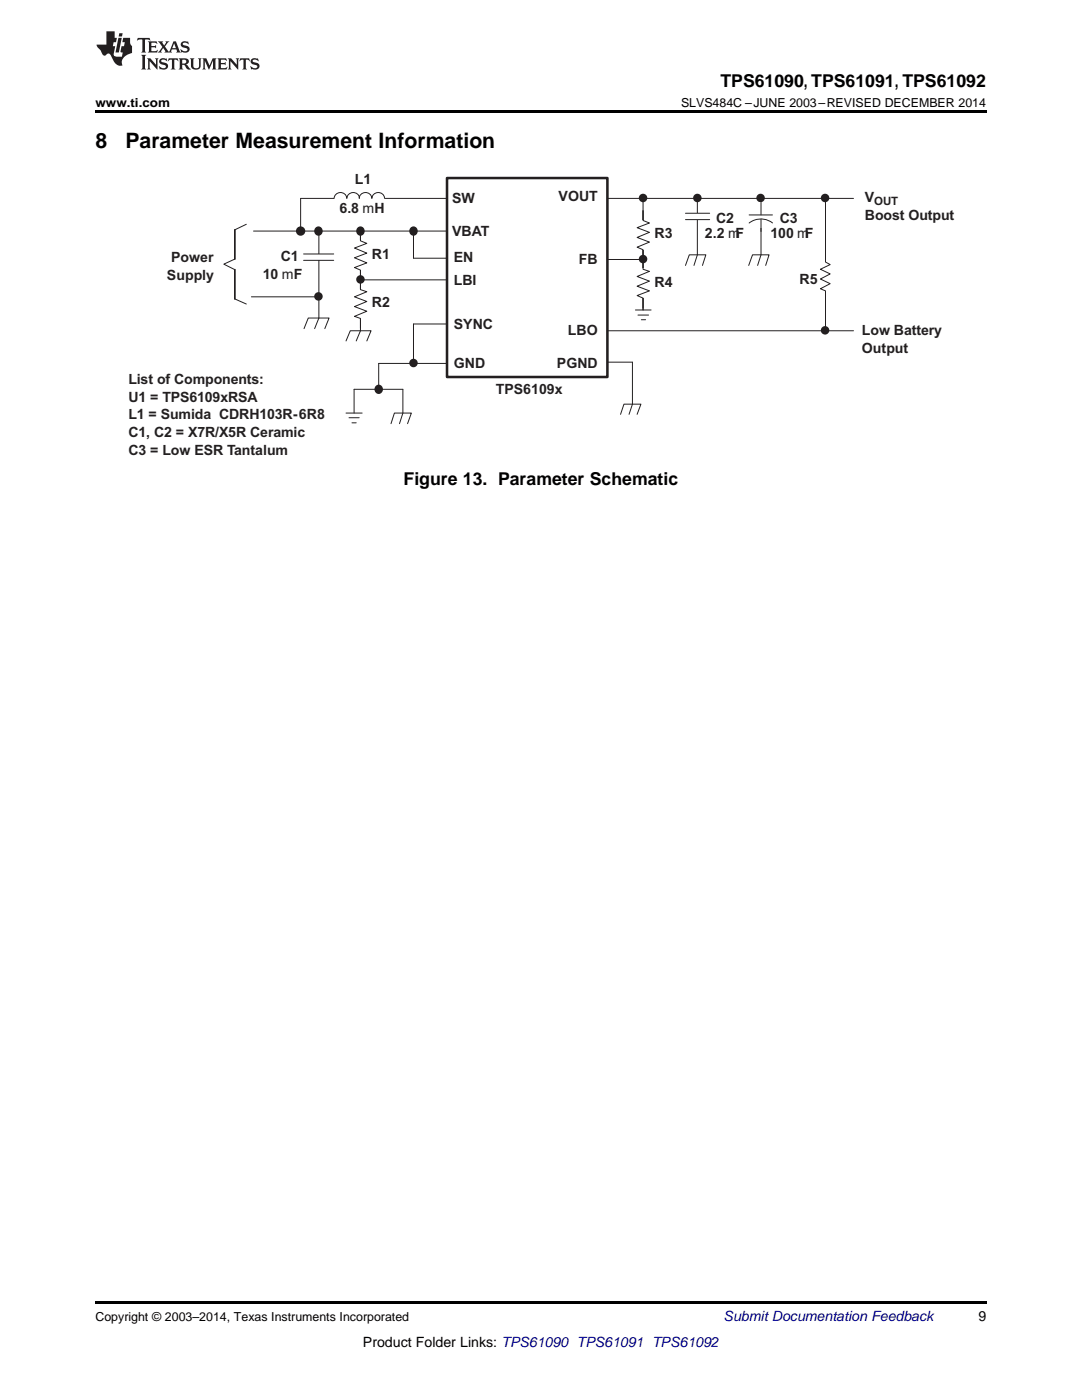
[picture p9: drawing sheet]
<svg xmlns="http://www.w3.org/2000/svg" width="216mm" height="279mm" viewBox="0 0 216 279" stroke-linecap="round" stroke-linejoin="round" font-family="sans-serif">
<path d="M19 259.7h177.8v.5h-177.8z" fill="#000"/>
<path d="M60 39.6h110.3M50.6 46.1h60.2M71.9 55.9h22M82.5 51.5h14.2M115.4 51.8h12.9M128.3 40.3v21.6M75.6 72.5h21.1M82.5 64.7h14.2M118.5 72.3h7.7M118.5 66h51.8" fill="none" stroke="#231f20" stroke-width=".2"/>
<path d="M89.2 35.5h32v39.7h-32z" fill-rule="evenodd" fill="#fff"/>
<path d="M89.2 35.5h32v39.7h-32z" fill="none" stroke="#231f20" stroke-width=".51"/>
<path d="M66.7 38.7h10v2.1h-10z" fill-rule="evenodd" fill="#fff"/>
<path d="M69.2 39.5a1.26 1.26 0 0 0-1.3-1.1 1.26 1.26 0 0 0-1.2 1.2M71.7 39.5a1.26 1.26 0 0 0-1.3-1.1 1.26 1.26 0 0 0-1.2 1.2M74.2 39.5a1.26 1.26 0 0 0-1.3-1.1 1.26 1.26 0 0 0-1.2 1.2M76.7 39.6a1.26 1.26 0 0 0-1.2-1.2 1.26 1.26 0 0 0-1.3 1.2M71.9 46.1v19.9M82.5 46.1v5.4" fill="none" stroke="#231f20" stroke-width=".2"/>
<path d="M70.8 48.1h2.4v5.8h-2.4z" fill-rule="evenodd" fill="#fff"/>
<path d="M71.9 46.1v2l1.3 .5-2.5 .9 2.5 1-2.5 .9 2.5 1.1-2.5 .9 1.2 .5v2" fill="none" stroke="#231f20" stroke-width=".2"/>
<path d="M70.8 57.7h2.4v5.9h-2.4z" fill-rule="evenodd" fill="#fff"/>
<path d="M63.6 46.1v17.4M71.9 55.9v1.9l1.3 .4-2.5 1 2.5 1-2.5 1 2.5 .9-2.5 1 1.2 .5v1.9M69 68l.9-2h4.1l-.8 2M71.9 66l-.8 2" fill="none" stroke="#231f20" stroke-width=".2"/>
<path d="M61.8 50.7h3.4v1.2h-3.4z" fill-rule="evenodd" fill="#fff"/>
<path d="M60 39.6v6.5M164.7 39.6v26.4M46.9 51.7l-2.2 1 2.2 1.1M46.9 59.7l2.2 1M49.1 44.8l-2.2 1.1M50.2 59.2h13.4M60.6 50.7h6M60.6 52h6M60.7 65.6l.8-2.1h4.2l-.9 2.1M63.6 63.5l-.8 2.1M75.6 72.5v5.2" fill="none" stroke="#231f20" stroke-width=".2"/>
<path d="M46.9 45.9v5.8M46.9 53.8v5.9" fill="none" stroke="#231f20" stroke-width=".34"/>
<path d="M163.8 52.2h1.9v5.9h-1.9z" fill-rule="evenodd" fill="#fff"/>
<path d="M164.7 50.3v2l1 .5-2 .9 2 1-2 1 2 .9-2 1 1 .5v1.9" fill="none" stroke="#231f20" stroke-width=".2"/>
<circle cx="164.6" cy="39.5" r=".68" fill="#231f20"/>
<circle cx="164.6" cy="39.5" r=".68" fill="none" stroke="#231f20" stroke-width=".34"/>
<circle cx="164.6" cy="65.9" r=".68" fill="#231f20"/>
<circle cx="164.6" cy="65.9" r=".68" fill="none" stroke="#231f20" stroke-width=".34"/>
<path d="M139.1 39.6v11.3" fill="none" stroke="#231f20" stroke-width=".2"/>
<path d="M137.8 42.6h2.6v1.2h-2.6z" fill-rule="evenodd" fill="#fff"/>
<path d="M136.8 42.6h4.8M136.8 43.8h4.8" fill="none" stroke="#231f20" stroke-width=".2"/>
<circle cx="139.1" cy="39.5" r=".68" fill="#231f20"/>
<circle cx="139.1" cy="39.5" r=".68" fill="none" stroke="#231f20" stroke-width=".34"/>
<path d="M151.8 39.6v11.3" fill="none" stroke="#231f20" stroke-width=".2"/>
<circle cx="151.8" cy="39.5" r=".68" fill="#231f20"/>
<circle cx="151.8" cy="39.5" r=".68" fill="none" stroke="#231f20" stroke-width=".34"/>
<path d="M149.5 40.4h4.6v5.1h-4.6z" fill-rule="evenodd" fill="#fff"/>
<g fill="none" stroke="#231f20" stroke-width=".2">
<path d="M136.8 53l.7-2.1h3.3l-.6 2.1M139.1 50.9l-.6 2.1M149.4 53l.8-2.1h3.3l-.7 2.1M149.5 42.9h4.6M151.8 40.3v2.6M151.8 43.7v2.5M151.8 50.9l-.6 2.1M154.1 44.5a3.8 3.8 0 0 0-4.6 0M126.2 72.3v8.4l-.7 2M69 82.4h3.3M69.6 83.4h2.1M70.2 84.4h.9"/>
<path d="M70.7 82.4v-4.7h9.7v4.7l-.7 2.2M78 84.6l.7-2.2h3.4l-.8 2.2M123.8 82.7l.7-2h3.4l-.8 2"/>
</g>
<circle cx="82.6" cy="46.1" r=".72" fill="#231f20"/>
<circle cx="82.6" cy="46.1" r=".72" fill="none" stroke="#231f20" stroke-width=".34"/>
<circle cx="71.9" cy="55.8" r=".68" fill="#231f20"/>
<circle cx="71.9" cy="55.8" r=".68" fill="none" stroke="#231f20" stroke-width=".34"/>
<circle cx="82.5" cy="72.4" r=".68" fill="#231f20"/>
<circle cx="82.5" cy="72.4" r=".68" fill="none" stroke="#231f20" stroke-width=".34"/>
<circle cx="75.5" cy="77.7" r=".72" fill="#231f20"/>
<circle cx="75.5" cy="77.7" r=".72" fill="none" stroke="#231f20" stroke-width=".34"/>
<circle cx="63.5" cy="59.2" r=".68" fill="#231f20"/>
<circle cx="63.5" cy="59.2" r=".68" fill="none" stroke="#231f20" stroke-width=".34"/>
<circle cx="60" cy="46.1" r=".76" fill="#231f20"/>
<circle cx="60" cy="46.1" r=".76" fill="none" stroke="#231f20" stroke-width=".34"/>
<circle cx="63.6" cy="46.1" r=".72" fill="#231f20"/>
<circle cx="63.6" cy="46.1" r=".72" fill="none" stroke="#231f20" stroke-width=".34"/>
<circle cx="71.9" cy="46.1" r=".72" fill="#231f20"/>
<circle cx="71.9" cy="46.1" r=".72" fill="none" stroke="#231f20" stroke-width=".34"/>
<path d="M128.3 42.1v19.8" fill="none" stroke="#231f20" stroke-width=".2"/>
<path d="M127.2 44h2.4v5.8h-2.4z" fill-rule="evenodd" fill="#fff"/>
<path d="M128.3 42.1v1.9l1.3 .5-2.5 .9 2.5 1-2.5 1 2.5 .9-2.5 1 1.2 .5v2" fill="none" stroke="#231f20" stroke-width=".2"/>
<path d="M127.2 53.7h2.4v5.8h-2.4z" fill-rule="evenodd" fill="#fff"/>
<path d="M128.3 51.7v2l1.3 .5-2.5 1 2.5 .9-2.5 1 2.5 1-2.5 .9 1.2 .5v1.9" fill="none" stroke="#231f20" stroke-width=".2"/>
<circle cx="128.3" cy="51.7" r=".68" fill="#231f20"/>
<circle cx="128.3" cy="51.7" r=".68" fill="none" stroke="#231f20" stroke-width=".34"/>
<circle cx="128.3" cy="39.5" r=".68" fill="#231f20"/>
<circle cx="128.3" cy="39.5" r=".68" fill="none" stroke="#231f20" stroke-width=".34"/>
<path d="M82.5 64.7v7.8M126.8 61.9h3.1M127.3 62.9h2.1M128 63.8h.8" fill="none" stroke="#231f20" stroke-width=".2"/>
<path d="M19 22h177.8v.5h-177.8z" fill="#000"/>
<g fill="#231f20">
<path d="M27.5 7.6l-.1 .5 .4-.2h.6v.1v2.1l-.2 .4h1l-.3-.4v-2.1l.1-.1h.5l.5 .2-.2-.5zM29.5 8.3l.2 .3v1.5l-.2 .4h1.8l.2-.6a1.04 1.04 0 0 1-1.3 .2v-.7h.6l.3 .2v-.6l-.3 .2h-.6v-.6l.8-.1 .4 .3-.2-.5zM31.5 8.3l.9 1.1-.9 1.1h.8l-.2-.2 .5-.7 .4 .7-.2 .2h1.5l-.1-.2 .1-.4h.9l.1 .4-.2 .2h1l-.3-.3-.7-1.9h-.5l-.9 2-.8-1 .9-1h-.8l.1 .3-.3 .5-.4-.6 .2-.2zM34.7 8.6l.4 1h-.7zM36.3 8.4a.63 .63 0 0 0-.2 .7 .63 .63 0 0 0 .6 .4l.6 .2 .1 .2a.75 .75 0 0 1-.7 .4 .75 .75 0 0 1-.6-.5l.1 .7 .1-.1a1.11 1.11 0 0 0 1.5-.6 1.13 1.13 0 0 0-1.2-.8l-.1-.4a1.04 1.04 0 0 1 1.2 .2l-.2-.5-.1 .1-.5-.2zM28.2 10.9l.2 .4v2.2l-.2 .4h1l-.3-.4v-2.2l.3-.4zM29.3 11.6l.3 .4v1.5l-.3 .4h.8l-.2-.4v-1.3l1.5 1.7v-1.9l.2-.4h-.7l.2 .4v.9l-1.1-1.3zM32 11.8a.62 .62 0 0 0-.2 .7 .62 .62 0 0 0 .6 .4l.6 .1 .1 .3a.76 .76 0 0 1-.7 .3 .76 .76 0 0 1-.6-.4l.1 .7 .1-.1a1.11 1.11 0 0 0 1.5-.6 1.13 1.13 0 0 0-1.2-.8l-.1-.4a1.04 1.04 0 0 1 1.2 .2l-.2-.6-.1 .1-.5-.1zM33.7 11.6l-.2 .6a.61 .61 0 0 1 .8-.3v1.6l-.2 .4h.9l-.2-.4v-1.6a.63 .63 0 0 1 .8 .3l-.2-.6zM35.6 11.6l.3 .4v1.5l-.3 .4h1l-.2-.2v-.8l.5 .2a.76 .76 0 0 0 1.2 .7l-1-1a.58 .58 0 0 0 .6-.5 .58 .58 0 0 0-.5-.6zM36.4 11.9h.1a.45 .45 0 0 1 .5 .1 .45 .45 0 0 1 .1 .5l-.7 .2zM37.9 11.6l.2 .2a2.17 2.17 0 0 0 .3 1.9 .99 .99 0 0 0 1.6-.6v-1.1l.2-.4h-.7l.2 .2a1.92 1.92 0 0 1-.2 1.8 .6 .6 0 0 1-.9-.5v-1.1l.2-.4zM40.4 11.6l.2 .4v1.5l-.2 .4h.7l-.2-.4v-1.4l.8 1.8 .8-1.8v1.4l-.2 .4h.9l-.2-.4v-1.5l.2-.4h-.8l-.6 1.5-.6-1.5zM43.4 11.6l.2 .4v1.5l-.2 .4h1.8l.2-.6a1.04 1.04 0 0 1-1.3 .1v-.6h.5l.4 .2v-.6l-.4 .2h-.5v-.7h.8l.3 .3-.1-.6zM45.5 11.6l.2 .4v1.5l-.2 .4h.7l-.2-.4v-1.3l1.5 1.7v-1.9l.2-.4h-.7l.2 .4v.9l-1.1-1.3zM47.9 11.6l-.1 .6a.61 .61 0 0 1 .8-.3v1.6l-.3 .4h1l-.3-.4 .1-1.6a.63 .63 0 0 1 .7 .3l-.1-.6zM50.2 11.8a.62 .62 0 0 0-.2 .7 .62 .62 0 0 0 .6 .4l.6 .1 .2 .3a.76 .76 0 0 1-.8 .3 .76 .76 0 0 1-.6-.4l.1 .7 .2-.1a1.11 1.11 0 0 0 1.5-.6 1.13 1.13 0 0 0-1.3-.8l-.1-.4a1.04 1.04 0 0 1 1.2 .2l-.1-.6-.2 .1-.5-.1z"/>
<path d="M21.2 6.3v2.6h-1.9l.1 .4 .7 .9a.91 .91 0 0 0 1 .8 .56 .56 0 0 1 .5-.3 .56 .56 0 0 1 .5 .3l.4 .8a1.53 1.53 0 0 0 1.9 1.2 1.54 1.54 0 0 1 1-2.1l.9-.3v-1.4a1.52 1.52 0 0 1-.3-1.6h-1.4l-.2 .8h.5l-.2 .8h-.4l-.2 1v.2l.4 .1-.2 .8a1.93 1.93 0 0 1-1.6-.3l.3-1.8h-.5l.2-.8h.4l.2-.8h-.4v-1.3zM23.6 7.6l-.6 2.9h.7l.6-2.9zM23.8 6.6l-.1 .7h.6l.2-.7z"/>
</g>
<g font-size="4.2">
<text x="19" y="29.6">8</text>
<text x="25" y="29.6">Parameter Measurement Information</text>
</g>
<g font-size="3.5">
<text x="143.8" y="17.3">TPS61090, TPS61091, TPS61092</text>
<text x="80.5" y="96.8">Figure 13. Parameter Schematic</text>
</g>
<g font-size="2.8" fill="#231f20">
<text x="70.8" y="36.7">L1</text>
<text x="90.2" y="40.5">SW</text>
<text x="111.5" y="40.1">VOUT</text>
<text x="172.6" y="40.4">V</text>
<text x="67.8" y="42.6">6.8 mH</text>
<text x="90.2" y="47.1">VBAT</text>
<text x="130.6" y="47.6">R3</text>
<text x="140.7" y="47.6">2.2 mF</text>
<text x="142.9" y="44.4">C2</text>
<text x="153.7" y="47.6">100 mF</text>
<text x="155.6" y="44.4">C3</text>
<text x="172.6" y="43.9">Boost Output</text>
<text x="34.2" y="52.3">Power</text>
<text x="56" y="52">C1</text>
<text x="74.2" y="51.6">R1</text>
<text x="90.6" y="52.3">EN</text>
<text x="115.5" y="52.7">FB</text>
<text x="33.3" y="55.9">Supply</text>
<text x="52.5" y="55.6">10 mF</text>
<text x="90.6" y="56.8">LBI</text>
<text x="130.6" y="57.2">R4</text>
<text x="159.6" y="56.6">R5</text>
<text x="74.2" y="61.4">R2</text>
<text x="90.6" y="65.6">SYNC</text>
<text x="113.3" y="66.9">LBO</text>
<text x="172" y="66.9">Low Battery</text>
<text x="172" y="70.5">Output</text>
<text x="25.6" y="76.7">List of Components:</text>
<text x="90.6" y="73.5">GND</text>
<text x="111.1" y="73.5">PGND</text>
<text x="25.6" y="80.2">U1 = TPS6109xRSA</text>
<text x="25.6" y="83.7">L1 = Sumida CDRH103R-6R8</text>
<text x="98.9" y="78.7">TPS6109x</text>
<text x="25.6" y="87.3">C1, C2 = X7R/X5R Ceramic</text>
<text x="25.6" y="90.7">C3 = Low ESR Tantalum</text>
</g>
<text font-size="2.8" fill="#0000c8" x="144.4" y="263.6">Submit Documentation Feedback</text>
<g font-size="2.8">
<text x="195.3" y="263.6">9</text>
<text x="72.4" y="268.9">Product Folder Links: TPS61090 TPS61091 TPS61092</text>
</g>
<g font-size="2.5">
<text x="19" y="21.4">www.ti.com</text>
<text x="135.9" y="21.4">SLVS484C –JUNE 2003–REVISED DECEMBER 2014</text>
<text x="19" y="263.6">Copyright © 2003–2014, Texas Instruments Incorporated</text>
</g>
<text font-size="2.3" fill="#231f20" x="174.5" y="41">OUT</text>
</svg>
